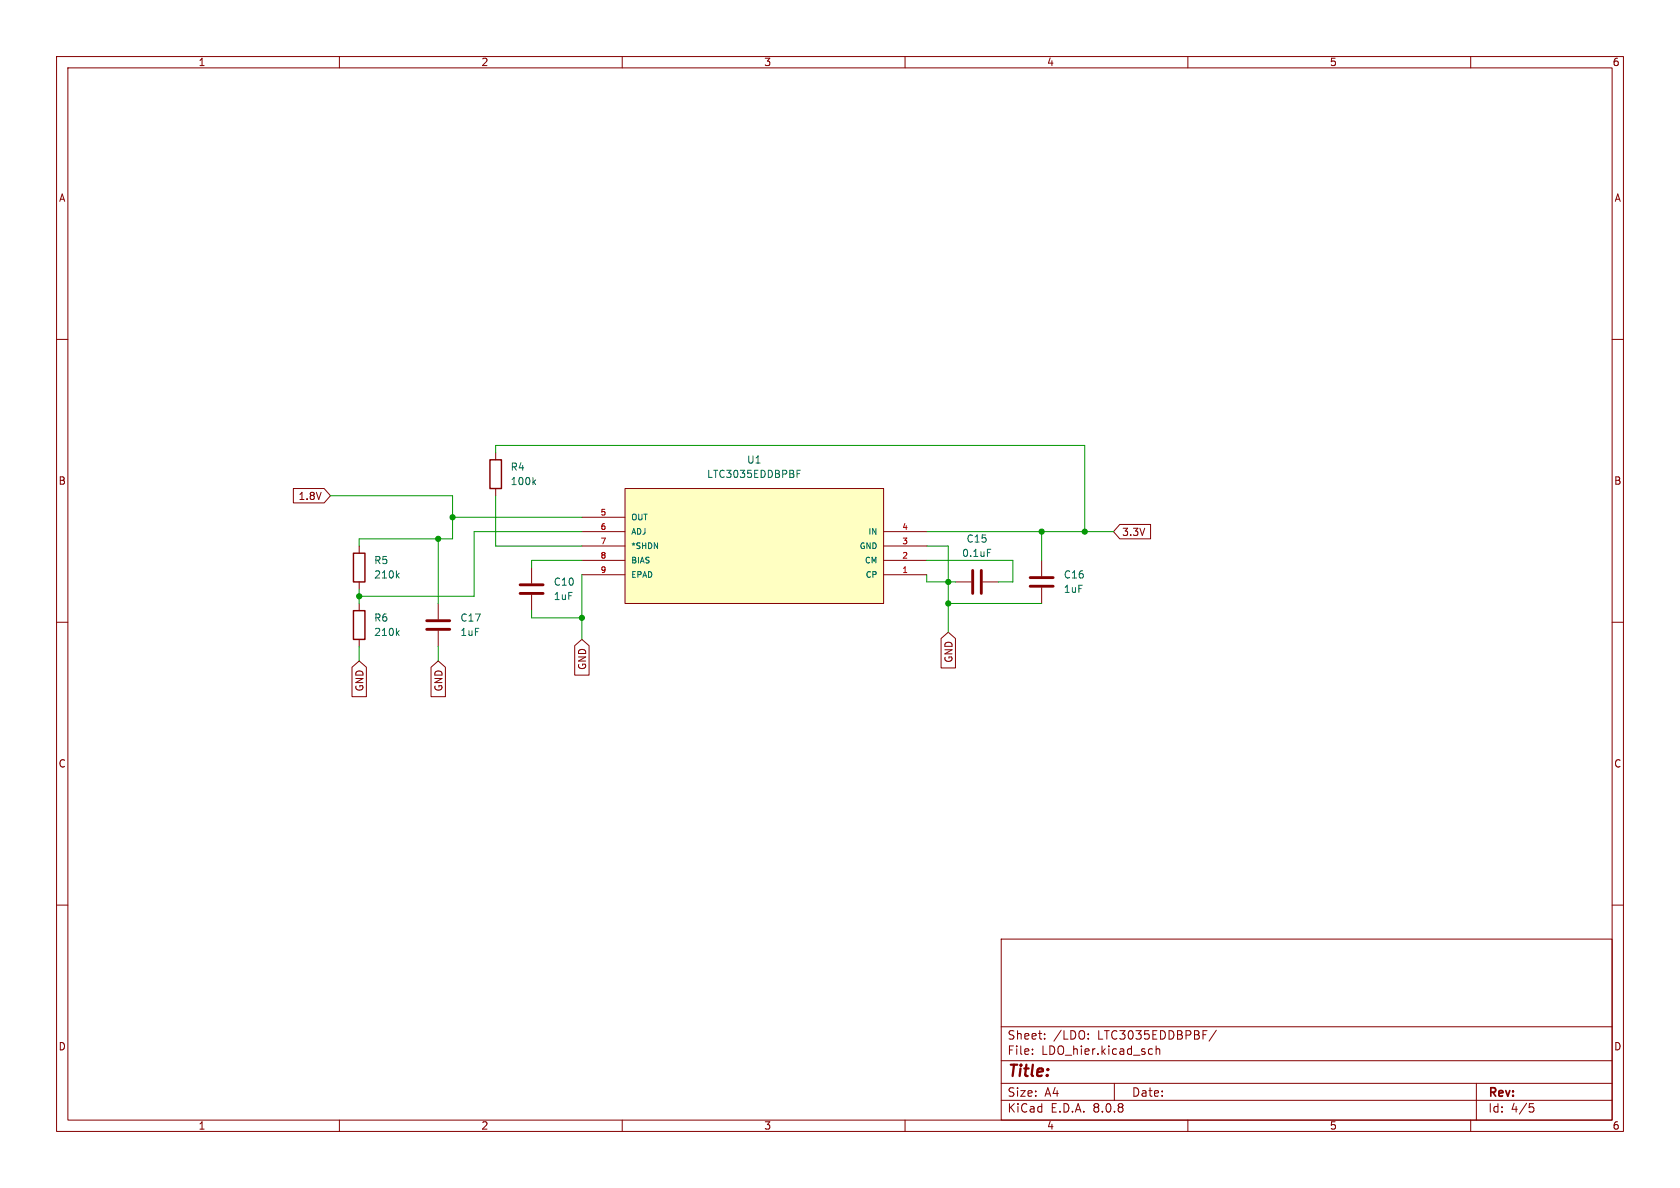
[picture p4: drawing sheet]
<svg xmlns="http://www.w3.org/2000/svg" width="297mm" height="210mm" viewBox="0 0 297 210" stroke-linecap="round" stroke-linejoin="round" font-family="sans-serif">
<g fill="none" stroke="#840000" stroke-width=".18">
<path d="M10 10h277v190h-277zM12 12h273v186h-273zM60 10v2M110 10v2M160 10v2M210 10v2M260 10v2M10 60h2M285 60h2M10 110h2M285 110h2M10 160h2"/>
<path d="M177 166h108v32h-108zM285 160h2M60 198v2M110 198v2M160 198v2M177 194.5h108M177 191.5h108M177 187.5h108M177 181.5h108M182.5 186.3v.1M182.5 185.5v.1M184.7 183.6v.1"/>
<path d="M184.7 182.8v.1M192.4 183.6v.1M192.4 182.8v.1M197 191.5v3M203.3 185.4l.4 .1M203.7 186.3l-.4 .1M204.4 185.5l.2-.1 .4 .1v.9M204.4 184.9v1.5M210 198v2M215 182.1l-1.3 2M260 198v2M261 191.5v6.5"/>
<path d="M270.4 195.1h.7M270.5 195.7h.4l.3 .3-.2 .5-.5 .1"/>
</g>
<path d="M110.5 86.4h45.7v20.3h-45.7z" fill="#ffffc2"/>
<g fill="none" stroke="#840000" stroke-width=".18">
<path d="M51.9 86.4h5.4l1.1 1.2-1.1 1.3h-5.4zM63.5 96.5v1.3M87.6 80v1.3M87.6 86.4v1.2M102.9 99.1h7.6M102.9 96.5h7.6M102.9 94h7.6M102.9 91.4h7.6M110.5 86.4h45.7v20.3h-45.7zM156.2 99.1h7.6M156.2 96.5h7.6M156.2 94h7.6"/>
<path d="M184.1 99.1v2.8M198 92.7h5.4v2.6h-5.4l-1.2-1.3zM62.2 118l1.3-1.2 1.3 1.2v5.2h-2.6zM63.5 102.9v1.2M63.5 106.7v1.3M63.5 113v1.3M76.2 118l1.3-1.2 1.2 1.2v5.2h-2.5zM77.5 106.7v2.8M77.5 111.5v2.8M94 100.3v2.8M94 105.2v2.8M101.6 114.1l1.3-1.1 1.2 1.1v5.2h-2.5z"/>
<path d="M102.9 101.6h7.6M156.2 101.6h7.6M166.4 112.9l1.2-1.1 1.3 1.1v5.2h-2.5zM168.9 102.9h2.8M173.7 102.9h2.8M184.1 103.9v2.8"/>
</g>
<path d="M94.3 85.2l.4 .5M94.7 84.8l-.5 .5M140.9 83.7h.4M140.9 83.1h.6M174.6 97.1h.6M70.2 101.7l.4 .5M70.2 111.9l.4 .4M70.6 101.3l-.5 .5M70.6 111.5l-.5 .5" fill="none" stroke="#006464" stroke-width=".18"/>
<path d="M62.5 97.8h2v5.1h-2zM86.6 81.3h2v5.1h-2zM62.5 108h2v5h-2z" fill="none" stroke="#840000" stroke-width=".25"/>
<path d="M75.4 111.3h4.1M75.4 109.7h4.1M91.9 104.9h4.1M91.9 103.4h4.1M172 100.8v4.1M173.5 100.8v4.1M182.1 102.1h4.1M182.1 103.6h4.1" fill="none" stroke="#840000" stroke-width=".51"/>
<g fill="none" stroke="#009600" stroke-width=".18">
<path d="M58.4 87.6h21.6v7.7h-16.5v1.2M77.5 95.3v11.4M80 91.4h22.9M87.6 87.6v8.9h15.3M87.6 80v-1.3h104.2v15.3M102.9 94h-19.1v11.4h-20.3M102.9 99.1h-8.9v1.2M163.8 96.5h3.8v15.3M163.8 94h33M163.8 99.1h15.3v3.8h-2.6M184.1 94v5.1M63.5 104.1v2.6"/>
<path d="M63.5 114.3v2.5M77.5 114.3v2.5M94 108v1.2h8.9M102.9 101.6v11.4M163.8 101.6v1.3h5.1M167.6 106.7h16.5"/>
</g>
<g fill="#009600" stroke="#009600" stroke-width=".18">
<circle cx="191.8" cy="94" r=".46"/>
<circle cx="167.6" cy="102.9" r=".46"/>
<circle cx="167.6" cy="106.7" r=".46"/>
<circle cx="184.1" cy="94" r=".46"/>
<circle cx="63.5" cy="105.4" r=".46"/>
<circle cx="80" cy="91.4" r=".46"/>
<circle cx="77.5" cy="95.3" r=".46"/>
<circle cx="102.9" cy="109.2" r=".46"/>
</g>
<text font-size="2.8" fill="#840000" x="178" y="190.9">Title:</text>
<g font-size="2.1" fill="#840000">
<text x="178" y="184">Sheet:</text>
<text x="186.2" y="184">/LDO:</text>
<text x="194.1" y="184">LTC3035EDDBPBF/</text>
<text x="178" y="186.7">File:</text>
<text x="184.1" y="186.7">LDO_hier.kicad_sch</text>
<text x="178" y="196.9">KiCad</text>
<text x="178" y="194.1">Size:</text>
<text x="184.7" y="194.1">A4</text>
<text x="185.7" y="196.9">E.D.A.</text>
<text x="193.3" y="196.9">8.0.8</text>
<text x="200" y="194.1">Date:</text>
<text x="263" y="194.3">Rev:</text>
<text x="263" y="196.9">Id:</text>
<text x="267.1" y="196.9">4/5</text>
</g>
<g font-size="1.8" fill="#840000">
<text x="35" y="11.9">1</text>
<text x="85" y="11.9">2</text>
<text x="135" y="11.9">3</text>
<text x="185" y="11.9">4</text>
<text x="235" y="11.9">5</text>
<text x="285" y="11.9">6</text>
<text x="10.3" y="35.9">A</text>
<text x="285.3" y="35.9">A</text>
<text x="10.3" y="85.9">B</text>
<text x="52.7" y="88.6">1.8V</text>
<text x="285.3" y="85.9">B</text>
<text x="198.3" y="94.9">3.3V</text>
<text x="103.8" y="118.5" transform="rotate(-90 103.8 118.5)">GND</text>
<text x="168.6" y="117.3" transform="rotate(-90 168.6 117.3)">GND</text>
<text x="64.5" y="122.3" transform="rotate(-90 64.5 122.3)">GND</text>
<text x="78.4" y="122.3" transform="rotate(-90 78.4 122.3)">GND</text>
<text x="10.3" y="135.9">C</text>
<text x="285.3" y="135.9">C</text>
<text x="10.3" y="185.9">D</text>
<text x="285.3" y="185.9">D</text>
<text x="35" y="199.9">1</text>
<text x="85" y="199.9">2</text>
<text x="135" y="199.9">3</text>
<text x="185" y="199.9">4</text>
<text x="235" y="199.9">5</text>
<text x="285" y="199.9">6</text>
</g>
<g font-size="1.8" fill="#006464">
<text x="90.2" y="83.4">R4</text>
<text x="132" y="82.1">U1</text>
<text x="90.2" y="86">100k</text>
<text x="124.9" y="84.7">LTC3035EDDBPBF</text>
<text x="66" y="99.9">R5</text>
<text x="170" y="98.7">0.1uF</text>
<text x="170.8" y="96.1">C15</text>
<text x="66" y="102.5">210k</text>
<text x="97.8" y="106.3">1uF</text>
<text x="97.8" y="103.7">C10</text>
<text x="188" y="105">1uF</text>
<text x="188" y="102.5">C16</text>
<text x="66" y="110.1">R6</text>
<text x="66" y="112.6">210k</text>
<text x="81.3" y="112.6">1uF</text>
<text x="81.3" y="110.1">C17</text>
</g>
<g font-size="1.4" fill="#a90000">
<text x="106.1" y="91.2">5</text>
<text x="106.1" y="93.7">6</text>
<text x="159.4" y="93.7">4</text>
<text x="106.1" y="96.3">7</text>
<text x="106.1" y="98.8">8</text>
<text x="106.1" y="101.3">9</text>
<text x="159.4" y="101.3">1</text>
<text x="159.4" y="98.8">2</text>
<text x="159.4" y="96.3">3</text>
</g>
<g font-size="1.4" fill="#006464">
<text x="111.5" y="92.2">OUT</text>
<text x="111.5" y="94.7">ADJ</text>
<text x="153.4" y="94.7">IN</text>
<text x="111.5" y="97.3">*SHDN</text>
<text x="111.5" y="99.8">BIAS</text>
<text x="151.8" y="97.3">GND</text>
<text x="152.8" y="99.8">CM</text>
<text x="111.5" y="102.3">EPAD</text>
<text x="152.9" y="102.3">CP</text>
</g>
</svg>
